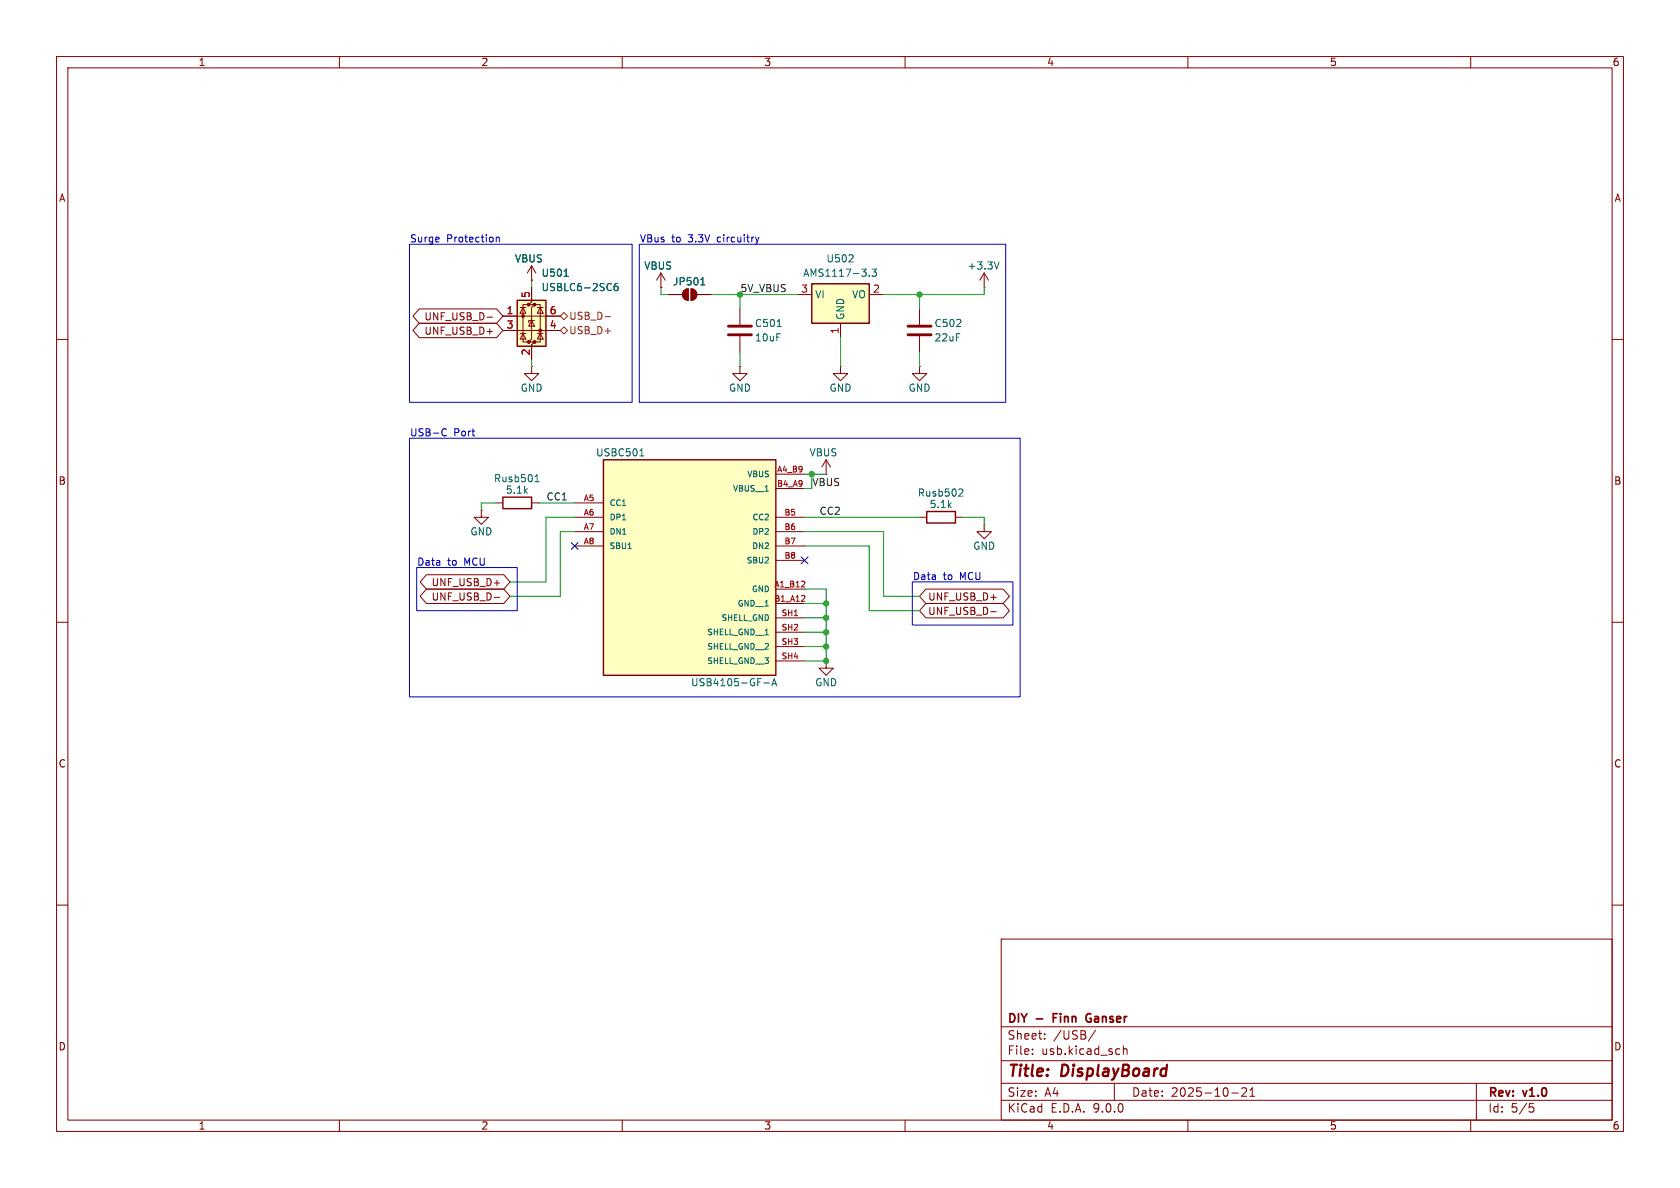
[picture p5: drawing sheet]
<svg xmlns="http://www.w3.org/2000/svg" width="297mm" height="210mm" viewBox="0 0 297 210" stroke-linecap="round" stroke-linejoin="round" font-family="sans-serif">
<g fill="none" stroke="#840000" stroke-width=".18">
<path d="M10 10h277v190h-277zM12 12h273v186h-273zM60 10v2M110 10v2M160 10v2M210 10v2M260 10v2M94 49.5h.1M94 47l-.8 1.3M94 47l.7 1.3M94 47v2.5M10 60h2"/>
<path d="M94 64.8v1.2h1.2l-1.2 1.3-1.3-1.3h1.3M94 64.8h.1M285 60h2M87.6 88.9h1.3M94 88.9h1.2M174 92.7v1.3h1.3l-1.3 1.3-1.3-1.3h1.3M174 92.7h.1M10 110h2M285 110h2M10 160h2M177 166h108v32h-108zM285 160h2"/>
<path d="M60 198v2M110 198v2M160 198v2M177 194.5h108M177 191.5h108M177 187.5h108M177 181.5h108M182.5 186.3v.1M182.5 185.5v.1M184.7 183.6v.1M184.7 182.8v.1M193.7 182.1l-1.3 2"/>
<path d="M197 191.5v3M197.8 185.4l.2 .1M198 186.3l-.2 .1M198.6 184.9v1.5M198.6 185.5l.2-.1 .4 .1v.9M210 198v2M217.7 193.2h1.2M219.5 192.4l.6-.1 .2 .1 .1 .3-.9 1.1h.9M221 193.8h.8M221 192.7l.4-.4v1.5M260 198v2M261 191.5v6.5"/>
<path d="M270.4 195.1h.7M270.5 195.7h.4l.3 .3-.2 .5-.5 .1"/>
</g>
<path d="M186.2 179.9h.5M186.9 179.2h-.7v1.5M192.7 179.2a.75 .75 0 0 0-.7 .7 .75 .75 0 0 0 .6 .8l.2-.1M192.6 180h.3" fill="none" stroke="#840000" stroke-width=".3"/>
<path d="M88.9 87.9h5.1v2h-5.1z" fill="none" stroke="#840000" stroke-width=".25"/>
<path d="M94.6 85.2h.7M94.6 84.3l.3-.4v1.3" fill="none" stroke="#006464" stroke-width=".18"/>
<path d="M106.7 81.3h30.5v38.1h-30.5z" fill="#ffffc2"/>
<path d="M106.7 81.3h30.5v38.1h-30.5z" fill="none" stroke="#840000" stroke-width=".25"/>
<g fill="none" stroke="#840000" stroke-width=".18">
<path d="M101.6 88.9h5.1M101.6 91.4h5.1M101.6 94h5.1M101.6 96.5h5.1M137.2 91.4h5M137.2 94h5M137.2 96.5h5M137.2 83.8h5M137.2 86.4h5M137.2 99.1h5M137.2 104.1h5M137.2 106.7h5"/>
<path d="M137.2 109.2h5M137.2 111.8h5M137.2 114.3h5M137.2 116.8h5M146 116.8v1.3h1.3l-1.3 1.3-1.2-1.3h1.2M146 116.8h.1"/>
</g>
<path d="M113.4 79.5l.1-.2v1.3M111 97h.6M113.1 80.6h.7M135.1 120.7h.9M136.4 121.2l.5-1.2 .4 1.2M136.6 120.9h.6" fill="none" stroke="#006464" stroke-width=".18"/>
<path d="M141.7 103.8h.6M141.7 106.3h.6M142.2 102.8v.4M142.2 105.4v.3" fill="none" stroke="#a90000" stroke-width=".18"/>
<path d="M143.5 50.2h10.2v7h-10.2z" fill="#ffffc2"/>
<path d="M143.5 50.2h10.2v7h-10.2z" fill="none" stroke="#840000" stroke-width=".25"/>
<path d="M141 52.1h2.5M148.6 57.2v2.5M153.7 52.1h2.5M85.1 90.2v1.2h1.3l-1.3 1.3-1.3-1.3h1.3M85.1 90.2h.1" fill="none" stroke="#840000" stroke-width=".18"/>
<path d="M150 46.3h.8M150.8 45.2v.4M153.7 48.7v.1M154.2 47.6h.7l-.4 .5 .4 .1v.5l-.2 .1-.5-.1" fill="none" stroke="#006464" stroke-width=".18"/>
<path d="M91.4 53.1h5.1v8.1h-5.1z" fill="#ffffc2"/>
<g fill="#840000" stroke="#840000" stroke-width=".18">
<path d="M120.9 51.4l.8-.3v2a1.02 1.02 0 0 1-1-.6 1.02 1.02 0 0 1 .2-1.1z"/>
<path d="M122.2 51.1a1.02 1.02 0 0 1 1 1 1.02 1.02 0 0 1-1 1z"/>
<circle cx="92.5" cy="55.9" r=".25"/>
<circle cx="93.5" cy="53.8" r=".25"/>
<circle cx="93.5" cy="60.5" r=".25"/>
<circle cx="94.5" cy="53.8" r=".25"/>
<circle cx="94.5" cy="60.5" r=".25"/>
<circle cx="95.5" cy="58.4" r=".25"/>
</g>
<g fill="none" stroke="#840000" stroke-width=".18">
<path d="M74.1 57.1h13.7l1.1 1.3-1.1 1.3h-13.7l-1.1-1.3zM74.1 54.6h13.7l1.1 1.3-1.1 1.3h-13.7l-1.1-1.3zM86.1 58.6h1M86.1 56.1h1M88.9 55.9h10.2M88.9 58.4h10.2M91.9 58.9h1.1M91.9 54.4h1.1M92.5 54.4l.5 1h-1.1zM92.5 58.9l.5 1h-1.1zM93.5 53.8h-1v6.7h1M94 50.8v2.5l-.5 .5h1l-.5 .6v5.5l-.5 .6h1l-.5 .5v2.5"/>
<path d="M94 56.6l.5 1.1h-1zM94 49.5h.1M94.5 56.6h-1v.4M94.5 53.8h1v6.7h-1M95 58.9h1M95 54.4h1M95.5 54.4l.5 1h-1zM95.5 58.9l.5 1h-1zM116.8 50.8h.1M116.8 48.3l-.7 1.2M116.8 48.3l.8 1.2M116.8 48.3v2.5"/>
<path d="M118.1 52.1h2.5M120.9 51.4l.8-.3v2a1.02 1.02 0 0 1-1-.6 1.02 1.02 0 0 1 .2-1.1zM122.2 51.1a1.02 1.02 0 0 1 1 1 1.02 1.02 0 0 1-1 1zM123.2 52.1h2.5M130.8 54.6v2.8M130.8 59.4v2.8M162.6 54.6v2.8M162.6 59.4v2.8M174 50.8h.1M174 48.3l-.8 1.2M174 48.3l.8 1.2M174 48.3v2.5"/>
<path d="M130.8 64.8v1.2h1.3l-1.3 1.3-1.3-1.3h1.3M130.8 64.8h.1M148.6 64.8v1.2h1.3l-1.3 1.3-1.3-1.3h1.3M148.6 64.8h.1M162.6 64.8v1.2h1.2l-1.2 1.3-1.3-1.3h1.3M162.6 64.8h.1M146 83.8h.1M146 81.3l-.7 1.3M146 81.3l.8 1.3M146 81.3v2.5M162.6 91.4h1.2M168.9 91.4h1.3"/>
<path d="M75.4 101.6h13.7l1.1 1.3-1.1 1.2h-13.7l-1.1-1.2zM75.4 104.1h13.7l1.1 1.3-1.1 1.3h-13.7l-1.1-1.3zM87.4 105.6h.9M87.4 103.1h.9M163.7 106.7h13.6l1.2 1.3-1.2 1.2h-13.6l-1.1-1.2zM163.7 104.1h13.6l1.2 1.3-1.2 1.3h-13.6l-1.1-1.3zM175.2 108.1h.9M175.2 105.6h.9"/>
</g>
<path d="M91.4 53.1h5.1v8.1h-5.1zM163.8 90.4h5.1v2.1h-5.1z" fill="none" stroke="#840000" stroke-width=".25"/>
<path d="M99.7 48.8h.8M109.2 50.1l-.4 .1a.86 .86 0 0 0 0 1.2l.4-.1 .1-.5-.3-.2h-.2l-.2 .2M123.9 50.4h.7M124.1 49.3l.1-.2v1.3M137.4 57.7h.7M176.6 46.3l-.4 1.3M169.7 86.4l.4 .1 .1 .3-.7 .9h.7" fill="none" stroke="#006464" stroke-width=".18"/>
<path d="M128.8 57.7h4M128.8 59.2h4M160.5 57.7h4.1M160.5 59.2h4.1" fill="none" stroke="#840000" stroke-width=".51"/>
<path d="M99.1 55.9l.6-.7 .6 .7-.6 .6zM99.1 58.4l.6-.6 .6 .6-.6 .7zM107 56h.9" fill="none" stroke="#725600" stroke-width=".18"/>
<g fill="none" stroke="#009600" stroke-width=".18">
<path d="M94 49.5v1.3M116.8 50.8v1.3h1.3M125.7 52.1h15.3M130.8 52.1v2.5M148.6 59.7v5.1M162.6 52.1v2.5M174 50.8v1.3h-17.8M94 63.5v1.3M130.8 62.2v2.6M162.6 62.2v2.6M87.6 88.9h-2.5v1.3M95.2 88.9h6.4"/>
<path d="M101.6 91.4h-5.1v11.5h-6.3M101.6 94h-2.5v11.4h-8.9M142.2 83.8h3.8M142.2 96.5h11.5v11.5h8.9M142.2 94h14v11.4h6.4M142.2 91.4h20.4M143.5 83.8v2.6h-1.3M170.2 91.4h3.8v1.3M142.2 109.2h3.8M142.2 104.1h3.8v12.7h-3.8M142.2 106.7h3.8M142.2 114.3h3.8"/>
<path d="M142.2 111.8h3.8"/>
</g>
<path d="M101 95.9l1.2 1.2M102.2 95.9l-1.2 1.2M141.6 98.5l1.2 1.2M142.8 98.5l-1.2 1.2" fill="none" stroke="#000084" stroke-width=".18"/>
<path d="M72.4 43.2h39.4v27.9h-39.4zM87.7 41.9v.9M87.7 42l.2-.1 .3 .1 .1 .8M113 43.2h64.8v27.9h-64.8zM133.6 41.9l.3 .9M133.9 42.8l-.1 .3M134.2 41.9l-.3 .9M72.4 77.5h107.9v45.7h-107.9zM78.4 75.8h.3l.2 .1M78.9 76.9l-.2 .2-.3-.1M73.7 100.3h17.7v7.7h-17.7zM161.3 102.9h17.8v7.6h-17.8z" fill="none" stroke="#0000c2" stroke-width=".18"/>
<g fill="#009600" stroke="#009600" stroke-width=".18">
<circle cx="146" cy="114.3" r=".46"/>
<circle cx="146" cy="111.8" r=".46"/>
<circle cx="146" cy="106.7" r=".46"/>
<circle cx="146" cy="109.2" r=".46"/>
<circle cx="146" cy="116.8" r=".46"/>
<circle cx="143.5" cy="83.8" r=".46"/>
<circle cx="162.6" cy="52.1" r=".46"/>
</g>
<g font-size="2.8" fill="#840000">
<text x="178" y="190.9">Title:</text>
<text x="187.7" y="190.9">DisplayBoard</text>
</g>
<g font-size="2.1" fill="#840000">
<text x="178" y="184">Sheet:</text>
<text x="178" y="181.2">DIY</text>
<text x="183.2" y="181.2">-</text>
<text x="186.2" y="184">/USB/</text>
<text x="186.8" y="181.2">Finn</text>
<text x="193.3" y="181.2">Ganser</text>
<text x="178" y="186.7">File:</text>
<text x="184.1" y="186.7">usb.kicad_sch</text>
<text x="178" y="196.9">KiCad</text>
<text x="178" y="194.1">Size:</text>
<text x="184.7" y="194.1">A4</text>
<text x="185.7" y="196.9">E.D.A.</text>
<text x="193.3" y="196.9">9.0.0</text>
<text x="200" y="194.1">Date:</text>
<text x="207" y="194.1">2025-10-21</text>
<text x="263" y="194.3">Rev:</text>
<text x="263" y="196.9">Id:</text>
<text x="267.1" y="196.9">5/5</text>
<text x="269.4" y="194.3">v1.0</text>
</g>
<g font-size="1.8" fill="#840000">
<text x="35" y="11.9">1</text>
<text x="85" y="11.9">2</text>
<text x="135" y="11.9">3</text>
<text x="185" y="11.9">4</text>
<text x="235" y="11.9">5</text>
<text x="285" y="11.9">6</text>
<text x="10.3" y="35.9">A</text>
<text x="285.3" y="35.9">A</text>
<text x="74.9" y="59.4">UNF_USB_D+</text>
<text x="74.9" y="56.8">UNF_USB_D-</text>
<text x="10.3" y="85.9">B</text>
<text x="285.3" y="85.9">B</text>
<text x="76.2" y="103.8">UNF_USB_D+</text>
<text x="76.2" y="106.4">UNF_USB_D-</text>
<text x="164" y="106.4">UNF_USB_D+</text>
<text x="164" y="108.9">UNF_USB_D-</text>
<text x="10.3" y="135.9">C</text>
<text x="285.3" y="135.9">C</text>
<text x="10.3" y="185.9">D</text>
<text x="285.3" y="185.9">D</text>
<text x="35" y="199.9">1</text>
<text x="85" y="199.9">2</text>
<text x="135" y="199.9">3</text>
<text x="185" y="199.9">4</text>
<text x="235" y="199.9">5</text>
<text x="285" y="199.9">6</text>
</g>
<g font-size="1.8" fill="#0000c2">
<text x="72.4" y="42.9">Surge</text>
<text x="78.9" y="42.9">Protection</text>
<text x="113" y="42.9">VBus</text>
<text x="118.7" y="42.9">to</text>
<text x="121.8" y="42.9">3.3V</text>
<text x="127.1" y="42.9">circuitry</text>
<text x="72.4" y="77.2">USB-C</text>
<text x="80.2" y="77.2">Port</text>
<text x="73.7" y="100.1">Data</text>
<text x="79.1" y="100.1">to</text>
<text x="82.2" y="100.1">MCU</text>
<text x="161.3" y="102.6">Data</text>
<text x="166.8" y="102.6">to</text>
<text x="169.8" y="102.6">MCU</text>
</g>
<g font-size="1.8" fill="#006464">
<text x="90.9" y="46.6">VBUS</text>
<text x="113.8" y="47.9">VBUS</text>
<text x="146" y="46.6">U502</text>
<text x="171" y="47.9">+3.3V</text>
<text x="95.6" y="51.7">USBLC6-2SC6</text>
<text x="95.6" y="49.1">U501</text>
<text x="118.9" y="50.6">JP501</text>
<text x="141.9" y="49.1">AMS1117-3.3</text>
<text x="144" y="52.9">VI</text>
<text x="150.5" y="52.9">VO</text>
<text x="133.4" y="58">C501</text>
<text x="149.5" y="56.6" transform="rotate(-90 149.5 56.6)">GND</text>
<text x="165.1" y="58">C502</text>
<text x="133.4" y="60.6">10uF</text>
<text x="165.1" y="60.6">22uF</text>
<text x="91.9" y="69.4">GND</text>
<text x="128.8" y="69.4">GND</text>
<text x="146.6" y="69.4">GND</text>
<text x="160.5" y="69.4">GND</text>
<text x="105.3" y="80.9">USBC501</text>
<text x="143" y="80.9">VBUS</text>
<text x="87.2" y="85.4">Rusb501</text>
<text x="89.3" y="87.5">5.1k</text>
<text x="162.2" y="88">Rusb502</text>
<text x="83.1" y="94.8">GND</text>
<text x="164.2" y="90">5.1k</text>
<text x="172" y="97.4">GND</text>
<text x="122.1" y="121.5">USB4105-GF-A</text>
<text x="144" y="121.5">GND</text>
</g>
<g font-size="1.8" fill="#a90000">
<text x="93.7" y="52.8" transform="rotate(-90 93.7 52.8)">5</text>
<text x="141.5" y="51.8">3</text>
<text x="154.2" y="51.8">2</text>
<text x="89.5" y="55.6">1</text>
<text x="89.5" y="58.2">3</text>
<text x="97.1" y="55.6">6</text>
<text x="97.1" y="58.2">4</text>
<text x="148.3" y="59.1" transform="rotate(-90 148.3 59.1)">1</text>
<text x="93.7" y="62.9" transform="rotate(-90 93.7 62.9)">2</text>
</g>
<text font-size="1.8" fill="#009600" x="130.8" y="51.7">5V_VBUS</text>
<g font-size="1.8" fill="#725600">
<text x="100.5" y="56.7">USB_D-</text>
<text x="100.5" y="59.3">USB_D+</text>
</g>
<g font-size="1.8" fill="#0f0f0f">
<text x="96.5" y="88.6">CC1</text>
<text x="143.5" y="86">VBUS</text>
<text x="144.8" y="91.1">CC2</text>
</g>
<g font-size="1.4" fill="#a90000">
<text x="137.3" y="83.6">A4_B9</text>
<text x="103.1" y="88.6">A5</text>
<text x="137.3" y="86.1">B4_A9</text>
<text x="103.1" y="91.2">A6</text>
<text x="103.1" y="93.7">A7</text>
<text x="138.6" y="91.2">B5</text>
<text x="138.6" y="93.7">B6</text>
<text x="103.1" y="96.3">A8</text>
<text x="138.6" y="96.3">B7</text>
<text x="138.6" y="98.8">B8</text>
<text x="136.8" y="103.9">A1_B12</text>
<text x="136.8" y="106.4">B1_A12</text>
<text x="138.1" y="109">SH1</text>
<text x="138.1" y="111.5">SH2</text>
<text x="138.1" y="114">SH3</text>
<text x="138.1" y="116.6">SH4</text>
</g>
<g font-size="1.4" fill="#006464">
<text x="107.7" y="89.6">CC1</text>
<text x="129.5" y="87.1">VBUS__1</text>
<text x="132" y="84.6">VBUS</text>
<text x="107.7" y="92.2">DP1</text>
<text x="107.7" y="94.7">DN1</text>
<text x="132.9" y="92.2">CC2</text>
<text x="132.9" y="94.7">DP2</text>
<text x="107.7" y="97.3">SBU1</text>
<text x="131.9" y="99.8">SBU2</text>
<text x="132.8" y="97.3">DN2</text>
<text x="130.3" y="107.4">GND__1</text>
<text x="132.8" y="104.9">GND</text>
<text x="124.9" y="112.5">SHELL_GND__1</text>
<text x="127.4" y="110">SHELL_GND</text>
<text x="124.9" y="115">SHELL_GND__2</text>
<text x="124.9" y="117.6">SHELL_GND__3</text>
</g>
</svg>
